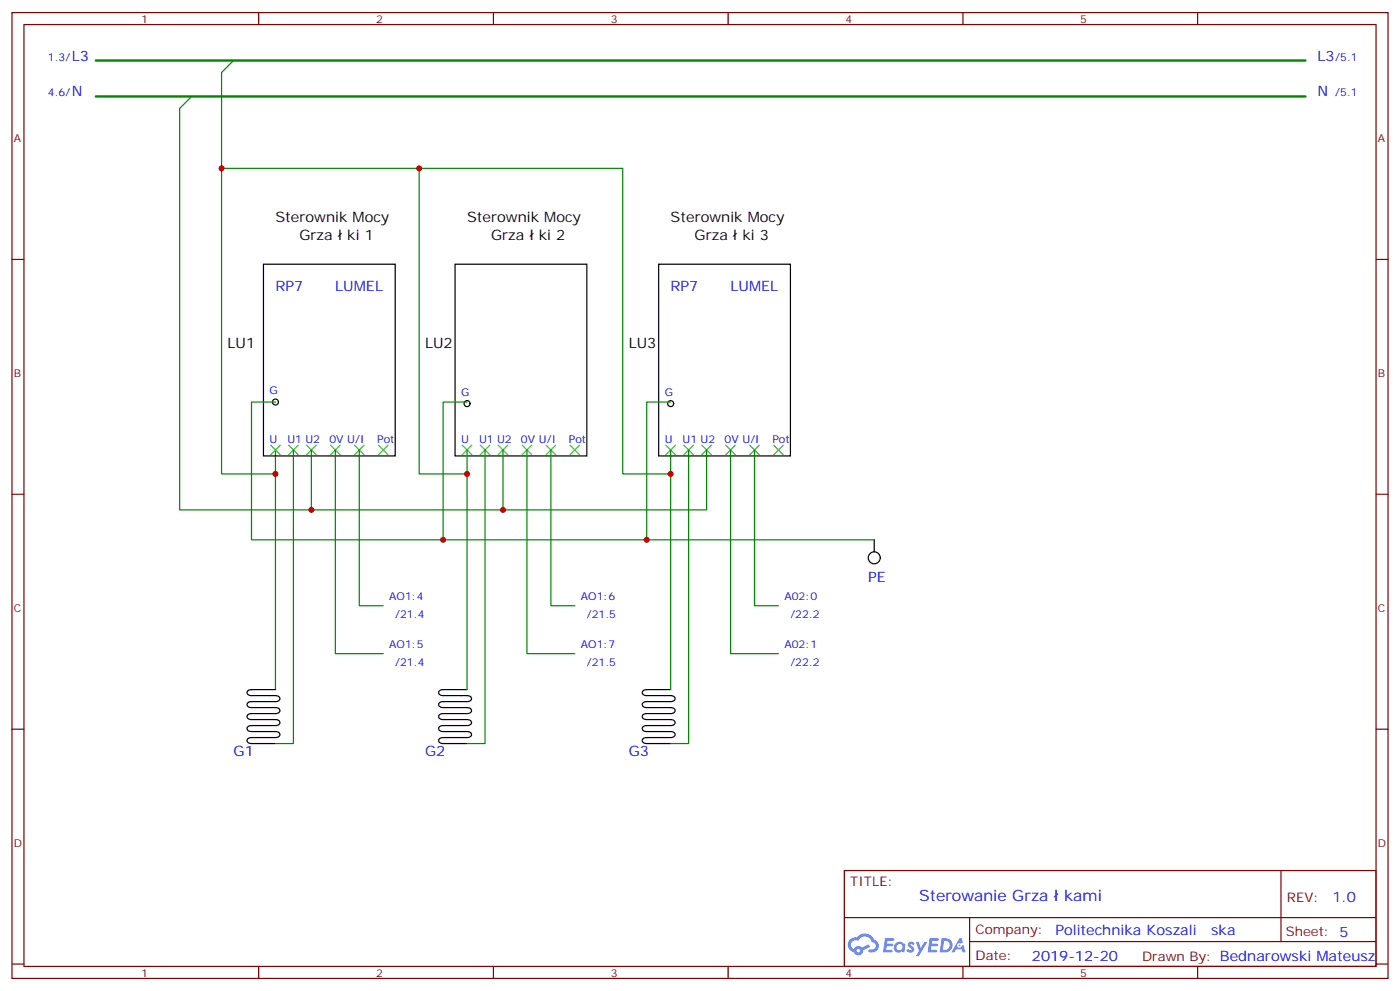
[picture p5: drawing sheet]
<svg xmlns="http://www.w3.org/2000/svg" width="412mm" height="292mm" viewBox="0 0 412 292" stroke-linecap="round" stroke-linejoin="round" font-family="sans-serif">
<g fill="none" stroke="#870000" stroke-width=".35">
<path d="M3.5 3.7h405.4v284.3h-405.4zM7.1 7.2h398.2v277.3h-398.2zM76.2 3.7v3.5M145.3 3.7v3.5M214.5 3.7v3.5M283.6 3.7v3.5M352.8 3.7v3.5M3.5 76.4h3.6M405.3 76.4h3.6M3.5 145.5h3.6M405.3 145.5h3.6M3.5 214.7h3.6"/>
<path d="M405.3 214.7h3.6M248.7 256.3h156.6v28.2h-156.6zM377.3 256.3v20.9M248.7 270.1h156.5M285.6 277.2h119.6M285.6 270.1v14.2M3.5 283.8h3.6M76.2 284.5v3.5M145.3 284.5v3.5M214.5 284.5v3.5M283.6 284.5v3.5M352.8 284.5v3.5"/>
<path d="M405.3 283.8h3.6"/>
</g>
<g fill="#5487ff">
<path d="M267.7 277.5a1.22 1.22 0 0 1 1.7 .2l-.4 .6a.47 .47 0 0 0-.3-.4 .47 .47 0 0 0-.5 .2l.1 .2a1.14 1.14 0 0 1 .8 1.8 1.14 1.14 0 0 1-1.9 0l-.2-.2 .5-.6 .7 .5a.29 .29 0 0 0 .3-.3 .29 .29 0 0 0-.2-.3 1.04 1.04 0 0 1-.6-1.7z"/>
<path d="M260.7 276.2h2.4l.3 .2-.2 .5-1.8 .1-.1 .8h1.5l.3 .4-.3 .4h-1.6l-.2 1.1h1.7l.2 .3-.2 .3-2.6 .1z"/>
<path d="M273.8 276.2h2.4l.3 .2-.1 .5-1.8 .1-.2 .8h1.6l.3 .4-.4 .4-1.6-.1-.1 1.1 1.7 .1 .2 .3-.2 .3-2.6 .1z"/>
<path d="M282.6 276.2h.7l.3 1.3-.6 .3a.69 .69 0 0 0-1 .3 .69 .69 0 0 0 .4 .9 .69 .69 0 0 0 .9-.6l.5-.2 .6 2.2h-.8l-.2-.9h-1.8l-.5 .9h-.8z"/>
<path d="M269.8 277.3h.8l.6 1.8 1.1-1.8h.9l-2.6 4.2h-.8l.9-1.5z"/>
<path d="M277.4 276.2l-.6 4.2h1.3a2.11 2.11 0 0 0 2.5-2.1 2.11 2.11 0 0 0-2.5-2.1zM278.1 277a1.39 1.39 0 0 1 1.7 1.4 1.39 1.39 0 0 1-1.8 1.2h-.3z"/>
<path d="M263.7 277.8a1.54 1.54 0 0 0-.1 2.2 1.54 1.54 0 0 0 2.2 .1l.6 .3 .3-2.3-.2-.3h-.4a1.49 1.49 0 0 0-2.4 0zM264 278.8a.94 .94 0 0 1 1.8 0 .94 .94 0 0 1-1.8 0z"/>
<path d="M250.4 276.6a2.18 2.18 0 0 0 1.1 3.7 1.44 1.44 0 0 0 1.6 .9 1.44 1.44 0 0 0 1.2-1.4l2-1.1-.5-.7-1.9 1a1.47 1.47 0 0 0-2.4 .4 1.39 1.39 0 0 1-.7-1.9 1.39 1.39 0 0 1 2-.5 2.12 2.12 0 0 1 2.2-1.3 2.12 2.12 0 0 1 1.9 1.7 1.14 1.14 0 0 1 1.1 1.4 1.14 1.14 0 0 1-1.7 .7 .43 .43 0 0 0-.5 .4 .43 .43 0 0 0 .4 .5 1.98 1.98 0 0 0 2.5-1.2 1.98 1.98 0 0 0-1.2-2.6 3.1 3.1 0 0 0-5.3-.6l-.9 .1zM252.3 279.9a.55 .55 0 0 1 1.1 0 .55 .55 0 0 1-1.1 0z"/>
<circle cx="282.6" cy="278.3" r=".26"/>
</g>
<g fill="none" stroke="#008700" stroke-width=".35">
<path d="M68.8 17.8l-3.5 3.5v118.2h15.8v-7M56.4 28.4l-3.5 3.5v118.2h38.8v-17.6M65.3 49.6h58.2v89.9h14.1v-7M123.5 49.6h59.9v89.9h14.2v-7M81.1 118.4h-7v40.5h183.4M137.6 118.4h-7.1v40.5M197.6 118.4h-7.1v40.5M81.1 139.5v63.5M86.4 132.5v86.4h-5.3M98.8 132.5v59.9h14.1M105.8 132.5v45.8h7.1M137.6 139.5v63.5"/>
<path d="M142.9 132.5v86.4h-5.3M148.2 132.5v17.6h-56.5M155.2 132.5v59.9h14.1M162.3 132.5v45.8h7M197.6 139.5v63.5M202.8 132.5v86.4h-5.2M208.1 132.5v17.6h-59.9M215.2 132.5v59.9h14.1M222.2 132.5v45.8h7.1"/>
</g>
<g fill="none" stroke="#3c3" stroke-width=".35">
<path d="M79.7 131.1l2.8 2.8M82.5 131.1l-2.8 2.8M85 131.1l2.8 2.8M87.8 131.1l-2.8 2.8M90.3 131.1l2.8 2.8M93.1 131.1l-2.8 2.8M97.4 131.1l2.8 2.8M100.2 131.1l-2.8 2.8M104.4 131.1l2.8 2.8M107.2 131.1l-2.8 2.8M111.5 131.1l2.8 2.8M114.3 131.1l-2.8 2.8"/>
<path d="M136.2 131.1l2.8 2.8M139 131.1l-2.8 2.8M141.5 131.1l2.8 2.8M144.3 131.1l-2.8 2.8M146.8 131.1l2.8 2.8M149.6 131.1l-2.8 2.8M153.8 131.1l2.8 2.8M156.6 131.1l-2.8 2.8M160.9 131.1l2.8 2.8M163.7 131.1l-2.8 2.8M167.9 131.1l2.8 2.8M170.7 131.1l-2.8 2.8"/>
<path d="M196.1 131.1l2.9 2.8M199 131.1l-2.9 2.8M201.4 131.1l2.9 2.8M204.3 131.1l-2.9 2.8M206.7 131.1l2.8 2.8M209.5 131.1l-2.8 2.8M213.8 131.1l2.8 2.8M216.6 131.1l-2.8 2.8M220.8 131.1l2.9 2.8M223.7 131.1l-2.9 2.8M227.9 131.1l2.8 2.8M230.7 131.1l-2.8 2.8"/>
</g>
<g fill="none" stroke="#000" stroke-width=".35">
<path d="M77.6 77.8h38.8v56.4h-38.8zM134.1 77.8h38.8v56.4h-38.8zM194 77.8h38.8v56.4h-38.8zM257.5 158.9v3.6M81.1 203h-7l-1.1 .4-.2 .7 .6 .6 .7 .1h7l.7 .1 .6 .6-.2 .7-.4 .3-7.7 .1h-.7l-.6 .6 .2 .8 1.1 .3h7l1.1 .4 .2 .7-.6 .6-7.7 .1-.7 .1-.6 .6 .2 .7 1.1 .3h7l1.1 .4 .2 .7-.6 .6-7.7 .1-.7 .1-.6 .6 .2 .7 .4 .3 7.7 .1 .7 .1 .6 .6-.2 .7-1.1 .3-7.7 .1-.4 .3-.2 .7 .6 .6 7.7 .1M137.6 203h-7.1l-1.1 .4-.2 .7 .7 .6 .6 .1h7.1l.6 .1 .7 .6-.2 .7-.5 .3-7.7 .1h-.6l-.7 .6 .2 .8 1.1 .3h7.1l1.1 .4 .2 .7-.7 .6-7.7 .1-.6 .1-.7 .6 .2 .7 1.1 .3h7.1l1.1 .4 .2 .7-.7 .6-7.7 .1-.6 .1-.7 .6 .2 .7 .5 .3 7.7 .1 .6 .1 .7 .6-.2 .7-1.1 .3-7.7 .1-.5 .3-.2 .7 .7 .6 7.7 .1M197.6 203h-7.1l-1.1 .4-.2 .7 .7 .6 .6 .1h7.1l.6 .1 .7 .6-.3 .7-.4 .3-7.7 .1h-.6l-.7 .6 .2 .8 1.1 .3h7.1l1 .4 .3 .7-.7 .6-7.7 .1-.6 .1-.7 .6 .2 .7 1.1 .3h7.1l1 .4 .3 .7-.7 .6-7.7 .1-.6 .1-.7 .6 .2 .7 .5 .3 7.7 .1 .6 .1 .7 .6-.3 .7-1 .3-7.7 .1-.5 .3-.2 .7 .7 .6 7.7 .1"/>
<circle cx="81.1" cy="118.4" r=".88"/>
<circle cx="137.6" cy="118.8" r=".88"/>
<circle cx="197.6" cy="118.8" r=".88"/>
<circle cx="257.5" cy="164.2" r="1.76"/>
</g>
<path d="M28.2 17.8h356.3M28.2 28.4h356.3" fill="none" stroke="#008700" stroke-width=".71"/>
<g fill="#c00">
<circle cx="137.6" cy="139.5" r=".88"/>
<circle cx="130.5" cy="158.9" r=".88"/>
<circle cx="148.2" cy="150.1" r=".88"/>
<circle cx="81.1" cy="139.5" r=".88"/>
<circle cx="65.3" cy="49.6" r=".88"/>
<circle cx="91.7" cy="150.1" r=".88"/>
<circle cx="190.5" cy="158.9" r=".88"/>
<circle cx="197.6" cy="139.5" r=".88"/>
<circle cx="123.5" cy="49.6" r=".88"/>
</g>
<g font-size="4.6" fill="#00f">
<text x="270.8" y="265.3">Sterowanie Grza</text>
<text x="313.5" y="265.3">kami</text>
</g>
<g font-size="4.2" fill="#00f">
<text x="21.2" y="17.8">L3</text>
<text x="388.1" y="17.8">L3</text>
<text x="21.2" y="28.4">N</text>
<text x="388.1" y="28.4">N</text>
<text x="81.1" y="85.6">RP7</text>
<text x="98.8" y="85.6">LUMEL</text>
<text x="197.6" y="85.6">RP7</text>
<text x="215.2" y="85.6">LUMEL</text>
<text x="255.8" y="171.3">PE</text>
<text x="68.8" y="222.4">G1</text>
<text x="125.2" y="222.4">G2</text>
<text x="185.2" y="222.4">G3</text>
<text x="392.5" y="265.6">1.0</text>
<text x="310.9" y="275.1">Politechnika Koszali</text>
<text x="356.8" y="275.1">ska</text>
<text x="304" y="282.9">2019-12-20</text>
</g>
<g font-size="4.2">
<text x="81.1" y="65.4">Sterownik Mocy</text>
<text x="137.6" y="65.4">Sterownik Mocy</text>
<text x="197.6" y="65.4">Sterownik Mocy</text>
<text x="88.2" y="70.7">Grza</text>
<text x="102.3" y="70.7">ki 1</text>
<text x="144.6" y="70.7">Grza</text>
<text x="158.7" y="70.7">ki 2</text>
<text x="204.6" y="70.7">Grza</text>
<text x="218.7" y="70.7">ki 3</text>
<text x="67" y="102.5">LU1</text>
<text x="125.2" y="102.5">LU2</text>
<text x="185.2" y="102.5">LU3</text>
</g>
<g font-size="3.9" fill="#800">
<text x="250.5" y="260.9">TITLE:</text>
<text x="379.1" y="265.6">REV:</text>
<text x="287.4" y="275.1">Company:</text>
<text x="378.7" y="275.7">Sheet: 5</text>
<text x="287.4" y="282.8">Date:</text>
<text x="336.4" y="282.8">Drawn By: Bednarowski Mateusz</text>
</g>
<g font-size="3.2" fill="#800">
<text x="41.6" y="6.7">1</text>
<text x="110.8" y="6.7">2</text>
<text x="179.9" y="6.7">3</text>
<text x="249.1" y="6.7">4</text>
<text x="318.2" y="6.7">5</text>
<text x="4.1" y="41.8">A</text>
<text x="405.9" y="41.8">A</text>
<text x="4.1" y="110.9">B</text>
<text x="405.9" y="110.9">B</text>
<text x="4.1" y="180.1">C</text>
<text x="405.9" y="180.1">C</text>
<text x="4.1" y="249.2">D</text>
<text x="405.9" y="249.2">D</text>
<text x="41.6" y="287.5">1</text>
<text x="110.8" y="287.5">2</text>
<text x="179.9" y="287.5">3</text>
<text x="249.1" y="287.5">4</text>
<text x="318.2" y="287.5">5</text>
</g>
<g font-size="3.2" fill="#00f">
<text x="14.1" y="17.8">1.3/</text>
<text x="393.3" y="17.8">/5.1</text>
<text x="14.1" y="28.4">4.6/</text>
<text x="393.3" y="28.4">/5.1</text>
<text x="79.4" y="116.1">G</text>
<text x="135.8" y="116.6">G</text>
<text x="195.8" y="116.6">G</text>
<text x="79.4" y="130.3">U</text>
<text x="84.7" y="130.3">U1 U2</text>
<text x="97" y="130.3">0V U/I</text>
<text x="111.1" y="130.3">Pot</text>
<text x="135.8" y="130.3">U</text>
<text x="141.1" y="130.3">U1 U2</text>
<text x="153.5" y="130.3">0V U/I</text>
<text x="167.6" y="130.3">Pot</text>
<text x="195.8" y="130.3">U</text>
<text x="201.1" y="130.3">U1 U2</text>
<text x="213.4" y="130.3">0V U/I</text>
<text x="227.5" y="130.3">Pot</text>
<text x="114.7" y="176.6">AO1:4</text>
<text x="171.1" y="176.6">AO1:6</text>
<text x="231.1" y="176.6">A02:0</text>
<text x="116.4" y="181.9">/21.4</text>
<text x="172.9" y="181.9">/21.5</text>
<text x="232.8" y="181.9">/22.2</text>
<text x="114.7" y="190.7">AO1:5</text>
<text x="171.1" y="190.7">AO1:7</text>
<text x="231.1" y="190.7">A02:1</text>
<text x="116.4" y="196">/21.4</text>
<text x="172.9" y="196">/21.5</text>
<text x="232.8" y="196">/22.2</text>
</g>
</svg>
